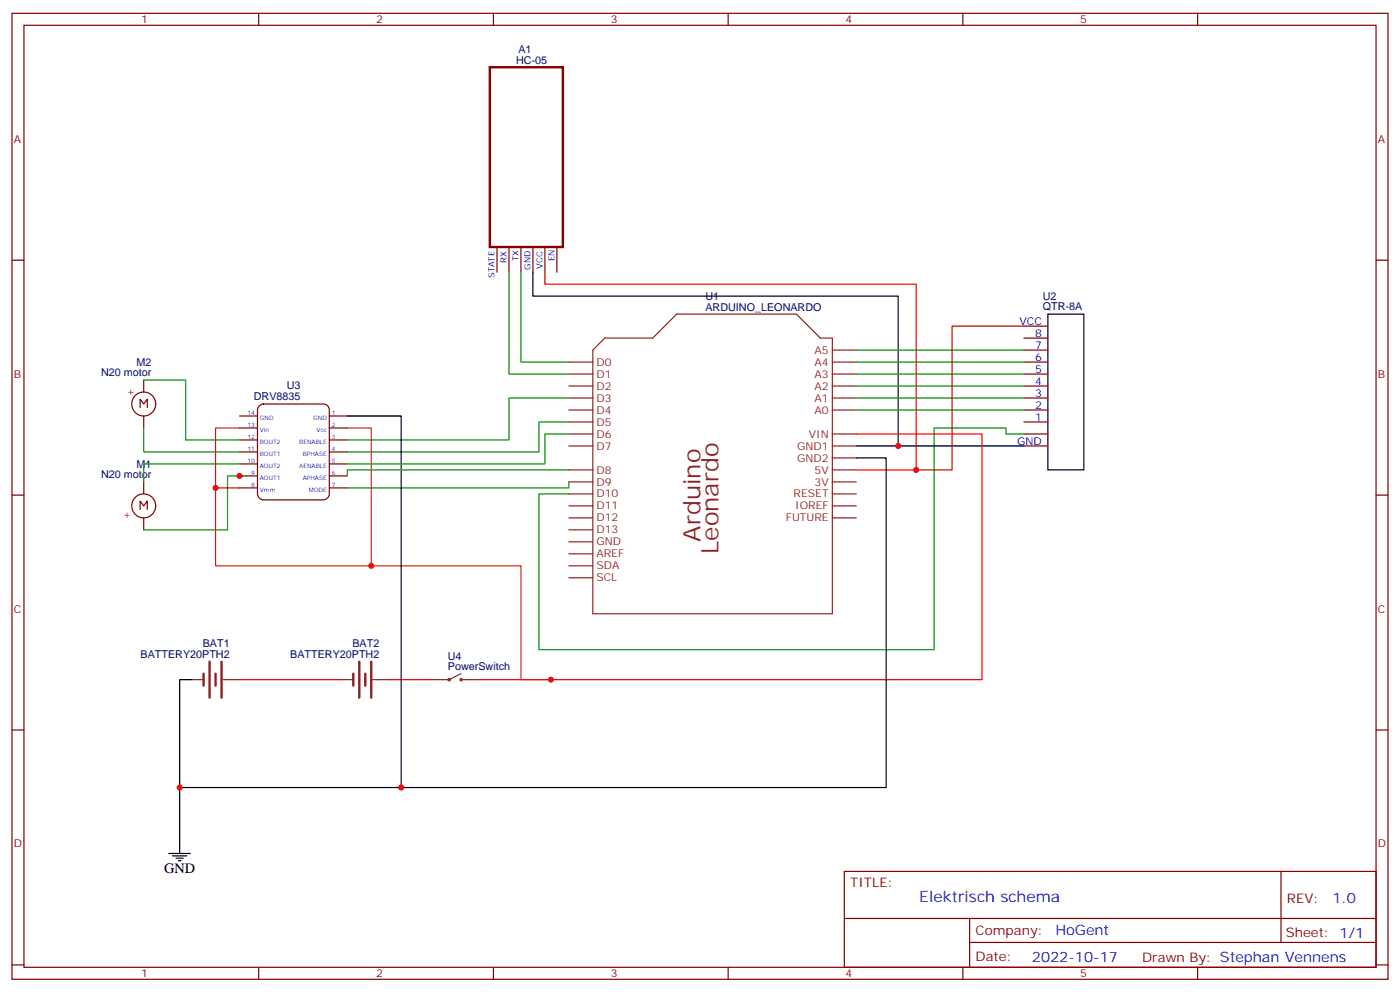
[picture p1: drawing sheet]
<svg xmlns="http://www.w3.org/2000/svg" width="412mm" height="292mm" viewBox="0 0 412 292" stroke-linecap="round" stroke-linejoin="round" font-family="sans-serif">
<g fill="none" stroke="#870000" stroke-width=".35">
<path d="M3.5 3.9h405.4v284.4h-405.4zM7.1 7.4h398.2v277.3h-398.2zM76.2 3.9v3.5M145.3 3.9v3.5M214.5 3.9v3.5M283.6 3.9v3.5M352.8 3.9v3.5M3.5 76.6h3.6M146.4 73.1v7M149.9 73.1v7M153.5 73.1v7M157 73.1v7"/>
<path d="M160.5 73.1v7M164 73.1v7M405.3 76.6h3.6M301.6 99.5h7.1M301.6 96h7.1M41.3 120v-2.5l1 1.4 1.1-1.4v2.5M42.3 111.9v3.5M76.4 119.4l1.2-.5h17.6a1.76 1.76 0 0 1 1.8 1.8v24.7a1.89 1.89 0 0 1-1.8 1.7h-17.6a1.89 1.89 0 0 1-1.8-1.7v-24.7zM301.6 117.2h7.1M301.6 113.6h7.1M301.6 110.1h7.1M301.6 106.6h7.1"/>
<path d="M301.6 103h7.1M42.3 122.4v3.6M70.6 122.4h5.2M70.6 126h5.2M70.6 129.5h5.2M70.6 133h5.2M70.6 136.6h5.2M97 122.4h5.3M97 126h5.3M97 129.5h5.3M97 133h5.3M97 136.6h5.3"/>
<path d="M301.6 124.2h7.1M301.6 120.7h7.1M301.6 131.3h7.1M301.6 127.7h7.1M3.5 145.7h3.6M41.3 150v-2.5l1 1.4 1.1-1.4v2.5M42.3 141.9v3.5M42.3 152.4v3.6M70.6 140.1h5.2M70.6 143.6h5.2M97 140.1h5.3M97 143.6h5.3"/>
<path d="M405.3 145.7h3.6M3.5 214.9h3.6M405.3 214.9h3.6M248.7 256.5h156.6v28.2h-156.6zM377.3 256.5v20.9M248.7 270.4h156.5M285.6 277.4h119.6M285.6 270.4v14.1M3.5 284h3.6M76.2 284.7v3.6M145.3 284.7v3.6M214.5 284.7v3.6"/>
<path d="M283.6 284.7v3.6M352.8 284.7v3.6M405.3 284h3.6"/>
<circle cx="42.3" cy="118.9" r="3.5"/>
<circle cx="42.3" cy="148.9" r="3.5"/>
</g>
<g fill="none" stroke="#8c2424" stroke-width=".35">
<path d="M167.6 106.6h7M167.6 110.1h7M167.6 113.6h7M167.6 117.2h7M174.6 103l3.6-3.5h14.1l7-7h35.3l7.1 7h3.5v81.2h-70.6zM245.2 106.6h7M245.2 110.1h7M245.2 113.6h7M245.2 117.2h7M245.2 103h7M167.6 120.7h7M167.6 124.2h7"/>
<path d="M167.6 127.7h7M167.6 131.3h7M167.6 138.3h7M245.2 120.7h7M245.2 127.7h7M245.2 131.3h7M245.2 138.3h7M245.2 134.8h7M167.6 141.9h7M167.6 145.4h7M167.6 148.9h7M167.6 152.4h7"/>
<path d="M167.6 156h7M167.6 159.5h7M245.2 141.9h7M245.2 145.4h7M245.2 148.9h7M245.2 152.4h7M167.6 163h7M167.6 170.1h7M167.6 166.5h7M135.8 198.3l-3.5 1.8M56.4 200.1h3.6M65.6 200.1h5"/>
<path d="M100.5 200.1h3.6M109.7 200.1h5M127 200.1h4.9M135.8 200.1h5.3"/>
<circle cx="132.3" cy="200.1" r=".35"/>
<circle cx="135.8" cy="200.1" r=".35"/>
</g>
<path d="M157 80.1v7.1h107.6v44.1h-12.4M308.7 92.5h10.6v45.8h-10.6zM102.3 122.4h15.9v109.4M252.2 134.8h8.9v97h-208.2M264.6 131.3h37M56.4 200.1h-3.5v51.1M49.7 251.2h6.4M50.8 251.9h4.2M51.9 252.6h2.1M52.6 253.3h.7" fill="none" stroke="#000" stroke-width=".35"/>
<path d="M144.3 19.8h21.5v52.9h-21.5z" fill="none" stroke="#870000" stroke-width=".71"/>
<g fill="none" stroke="#008700" stroke-width=".35">
<path d="M149.9 80.1v30h17.7M153.5 80.1v26.5h14.1M42.3 111.9h12.4v17.6h15.9M167.6 117.2h-17.7v12.3h-47.6M252.2 117.2h49.4M252.2 113.6h49.4M252.2 106.6h49.4M252.2 110.1h49.4M252.2 103h49.4M42.3 126v7h28.3M70.6 136.6h-28.3v5.3M167.6 124.2h-8.9v8.8h-56.4"/>
<path d="M167.6 127.7h-7.1v8.9h-58.2M167.6 138.3h-65.3v1.8M252.2 120.7h49.4M301.6 127.7h-5.3v-1.7h-21.1v65.2h-116.5v-45.8h8.9M72.3 140.1h-5.3v15.9h-24.7M167.6 141.9v1.7h-65.3"/>
</g>
<path d="M160.5 80.1v3.5h109.4v54.7h-17.7M252.2 127.7h37.1v72.4h-148.2" fill="none" stroke="#f00" stroke-width=".35"/>
<path d="M301.6 96h-21.1v42.3h-10.6M63.5 143.6h7.1M114.7 200.1h12.3" fill="none" stroke="#c00" stroke-width=".35"/>
<path d="M60 198.3v3.5M61.7 194.8v10.6M63.5 198.3v3.5M65.3 194.8v10.6M104.1 198.3v3.5M105.8 194.8v10.6M107.6 198.3v3.5M109.4 194.8v10.6" fill="none" stroke="#8c2424" stroke-width=".71"/>
<path d="M70.6 200.1h29.9z" fill="#c00" stroke="#c00" stroke-width=".35"/>
<path d="M70.6 126h-7.1v40.5h90v33.6h8.8M102.3 126h7.1v40.5" fill="none" stroke="#c30" stroke-width=".35"/>
<g fill="#c00">
<circle cx="70.6" cy="140.1" r=".88"/>
<circle cx="264.6" cy="131.3" r=".88"/>
<circle cx="269.9" cy="138.3" r=".88"/>
<circle cx="162.3" cy="200.1" r=".88"/>
<circle cx="52.9" cy="231.8" r=".88"/>
<circle cx="63.5" cy="143.6" r=".88"/>
<circle cx="118.2" cy="231.8" r=".88"/>
<circle cx="109.4" cy="166.5" r=".88"/>
</g>
<g font-size="7.1" fill="#8d2323">
<text x="206.4" y="159.5" transform="rotate(-90 206.4 159.5)">Arduino</text>
<text x="211.7" y="163" transform="rotate(-90 211.7 163)">Leonardo</text>
</g>
<text font-size="4.6" fill="#00f" x="270.8" y="265.5">Elektrisch schema</text>
<text font-size="4.2" x="48.3" y="256.9">GND</text>
<g font-size="4.2" fill="#00f">
<text x="392.5" y="265.8">1.0</text>
<text x="310.9" y="275.3">HoGent</text>
<text x="304" y="283.1">2022-10-17</text>
</g>
<g font-size="3.9" fill="#800">
<text x="250.5" y="261.1">TITLE:</text>
<text x="379.1" y="265.8">REV:</text>
<text x="287.4" y="275.3">Company:</text>
<text x="378.7" y="275.9">Sheet: 1/1</text>
<text x="287.4" y="283">Date:</text>
<text x="336.4" y="283.1">Drawn By: Stephan Vennens</text>
</g>
<g font-size="3.2" fill="#800">
<text x="41.6" y="6.9">1</text>
<text x="110.8" y="6.9">2</text>
<text x="179.9" y="6.9">3</text>
<text x="249.1" y="6.9">4</text>
<text x="318.2" y="6.9">5</text>
<text x="4.1" y="42">A</text>
<text x="405.9" y="42">A</text>
<text x="4.1" y="111.2">B</text>
<text x="405.9" y="111.2">B</text>
<text x="37.3" y="116.2">+</text>
<text x="36.2" y="152.4">+</text>
<text x="4.1" y="180.3">C</text>
<text x="405.9" y="180.3">C</text>
<text x="4.1" y="249.4">D</text>
<text x="405.9" y="249.4">D</text>
<text x="41.6" y="287.7">1</text>
<text x="110.8" y="287.7">2</text>
<text x="179.9" y="287.7">3</text>
<text x="249.1" y="287.7">4</text>
<text x="318.2" y="287.7">5</text>
</g>
<g font-size="3.2" fill="#000080">
<text x="152.7" y="15.6">A1</text>
<text x="152" y="18.7">HC-05</text>
<text x="207.8" y="88.3">U1</text>
<text x="307.2" y="88.3">U2</text>
<text x="207.8" y="91.4">ARDUINO_LEONARDO</text>
<text x="307.2" y="91.3">QTR-8A</text>
<text x="40.2" y="107.6">M2</text>
<text x="29.8" y="110.8">N20 motor</text>
<text x="74.8" y="117.9">DRV8835</text>
<text x="84.5" y="114.6">U3</text>
<text x="40.2" y="137.6">M1</text>
<text x="29.8" y="140.8">N20 motor</text>
<text x="59.7" y="190.4">BAT1</text>
<text x="103.8" y="190.4">BAT2</text>
<text x="41.4" y="193.7">BATTERY20PTH2</text>
<text x="85.5" y="193.7">BATTERY20PTH2</text>
<text x="131.9" y="197.2">PowerSwitch</text>
<text x="131.9" y="194.1">U4</text>
</g>
<g font-size="3.2" fill="#00f">
<text x="300.3" y="95.6">VCC</text>
<text x="304.9" y="99.2">8</text>
<text x="304.9" y="106.2">6</text>
<text x="304.9" y="102.7">7</text>
<text x="304.9" y="113.3">4</text>
<text x="304.9" y="109.7">5</text>
<text x="304.9" y="116.8">3</text>
<text x="304.9" y="123.9">1</text>
<text x="304.9" y="120.3">2</text>
<text x="299.6" y="130.9">GND</text>
</g>
<g font-size="3.2" fill="#8d2323">
<text x="175.7" y="107.6">D0</text>
<text x="239.9" y="104.1">A5</text>
<text x="239.9" y="107.6">A4</text>
<text x="175.7" y="111.2">D1</text>
<text x="239.9" y="111.2">A3</text>
<text x="175.7" y="114.7">D2</text>
<text x="175.7" y="118.2">D3</text>
<text x="239.9" y="114.7">A2</text>
<text x="239.9" y="118.2">A1</text>
<text x="175.7" y="121.7">D4</text>
<text x="175.7" y="125.3">D5</text>
<text x="239.9" y="121.7">A0</text>
<text x="175.7" y="128.8">D6</text>
<text x="238.2" y="128.8">VIN</text>
<text x="175.7" y="132.3">D7</text>
<text x="234.8" y="132.3">GND1</text>
<text x="234.8" y="135.9">GND2</text>
<text x="175.7" y="139.4">D8</text>
<text x="175.7" y="142.9">D9</text>
<text x="239.9" y="139.4">5V</text>
<text x="239.9" y="142.9">3V</text>
<text x="175.7" y="146.4">D10</text>
<text x="175.7" y="150">D11</text>
<text x="233.8" y="146.4">RESET</text>
<text x="234.3" y="150">IOREF</text>
<text x="175.7" y="153.5">D12</text>
<text x="231.5" y="153.5">FUTURE</text>
<text x="175.7" y="157">D13</text>
<text x="175.7" y="160.5">GND</text>
<text x="175.7" y="164.1">AREF</text>
<text x="175.7" y="167.6">SDA</text>
<text x="175.7" y="171.1">SCL</text>
</g>
<g font-size="2.5" fill="#00f">
<text x="149.2" y="77.3" transform="rotate(-90 149.2 77.3)">RX</text>
<text x="152.8" y="76.9" transform="rotate(-90 152.8 76.9)">TX</text>
<text x="163.3" y="76.9" transform="rotate(-90 163.3 76.9)">EN</text>
<text x="145.7" y="81.9" transform="rotate(-90 145.7 81.9)">STATE</text>
<text x="156.3" y="79.4" transform="rotate(-90 156.3 79.4)">GND</text>
<text x="159.8" y="79.1" transform="rotate(-90 159.8 79.1)">VCC</text>
</g>
<g font-size="1.8" fill="#00f">
<text x="72.9" y="125.6">13</text>
<text x="72.9" y="122.1">14</text>
<text x="76.6" y="123.5">GND</text>
<text x="92.3" y="123.5">GND</text>
<text x="97.7" y="122.1">1</text>
<text x="97.7" y="125.6">2</text>
<text x="72.9" y="129.2">12</text>
<text x="76.6" y="130.6">BOUT2</text>
<text x="76.6" y="127">Vin</text>
<text x="88.2" y="130.6">BENABLE</text>
<text x="93.3" y="127">Vcc</text>
<text x="97.7" y="129.2">3</text>
<text x="72.9" y="136.2">10</text>
<text x="72.9" y="132.7">11</text>
<text x="76.6" y="137.6">AOUT2</text>
<text x="76.6" y="134.1">BOUT1</text>
<text x="88.2" y="137.6">AENABLE</text>
<text x="89.2" y="134.1">BPHASE</text>
<text x="97.7" y="132.7">4</text>
<text x="97.7" y="136.2">5</text>
<text x="74" y="143.3">8</text>
<text x="74" y="139.7">9</text>
<text x="76.6" y="141.1">AOUT1</text>
<text x="89.2" y="141.1">APHASE</text>
<text x="97.7" y="139.7">6</text>
<text x="97.7" y="143.3">7</text>
<text x="76.6" y="144.7">Vmm</text>
<text x="91" y="144.7">MODE</text>
</g>
</svg>
